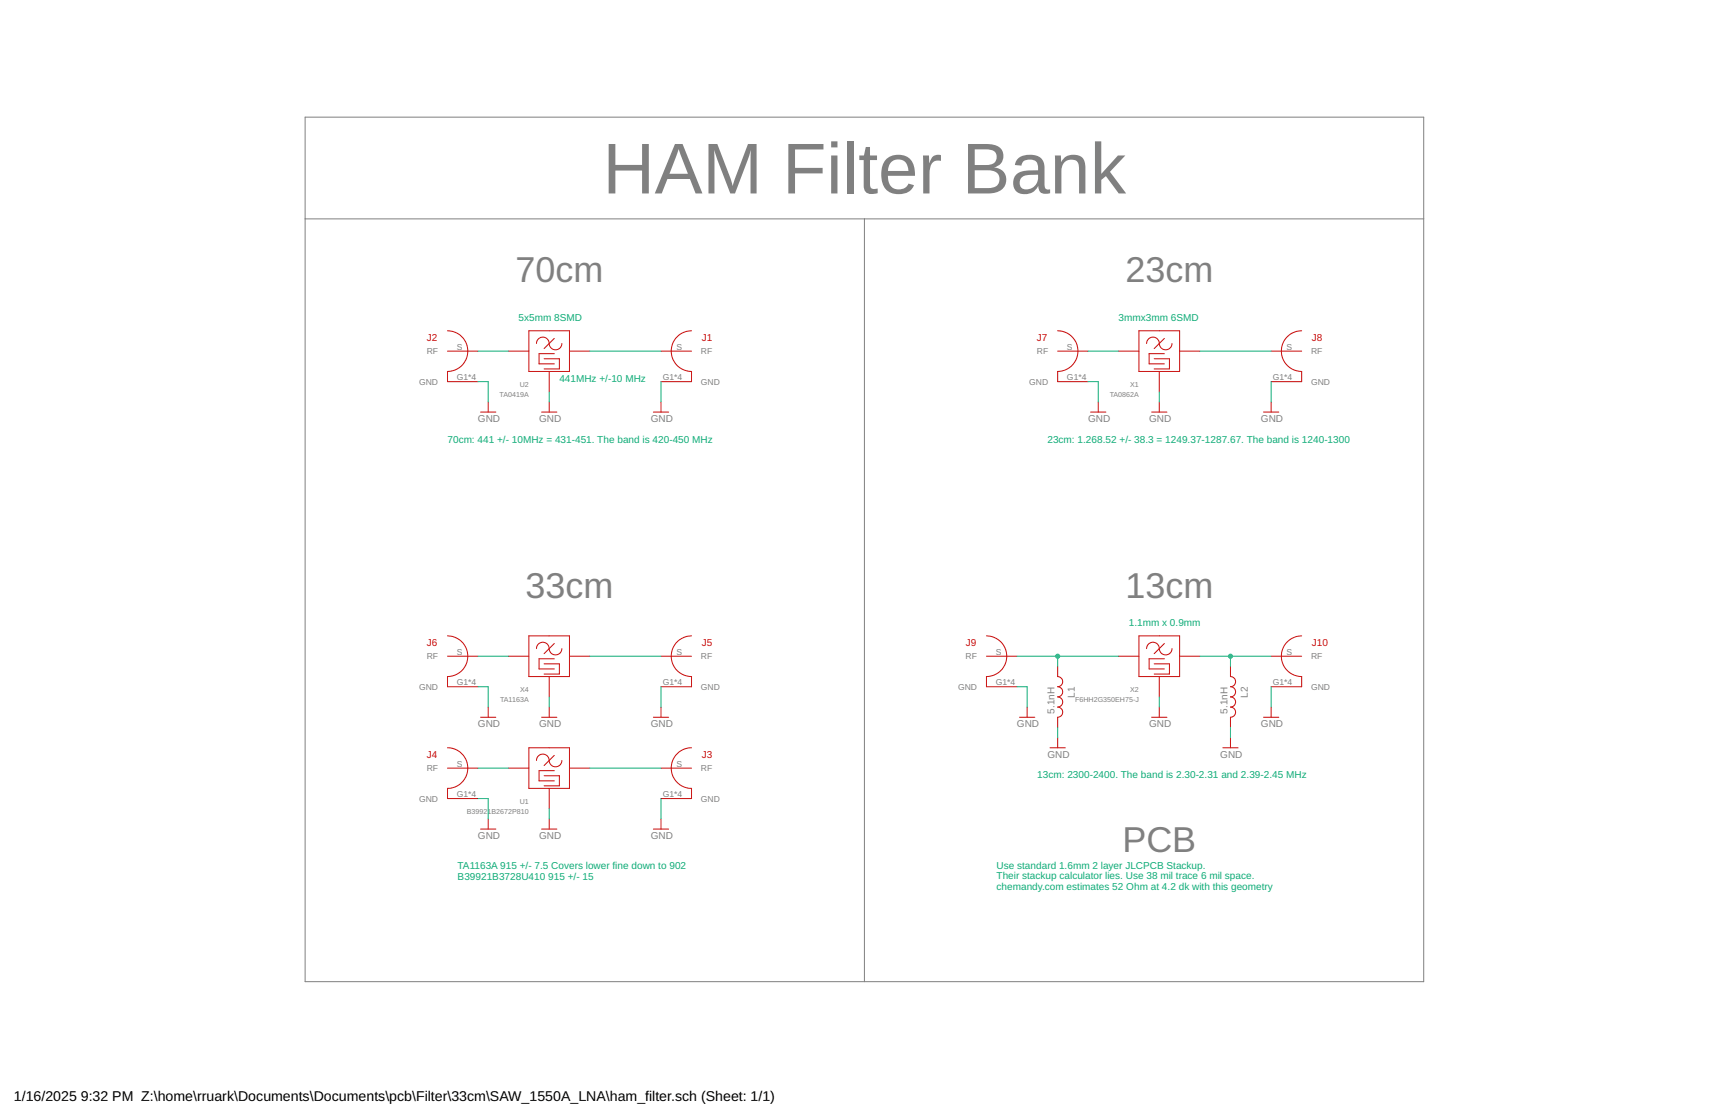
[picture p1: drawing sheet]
<?xml version="1.0" encoding="utf-8"?>
<!DOCTYPE eagle SYSTEM "eagle.dtd">
<eagle version="9.6.2">
<drawing>
<settings>
<setting alwaysvectorfont="no"/>
<setting verticaltext="up"/>
</settings>
<grid distance="0.1" unitdist="inch" unit="inch" style="lines" multiple="1" display="no" altdistance="0.01" altunitdist="inch" altunit="inch"/>
<schematic xreflabel="%F%N/%S.%C%R" xrefpart="/%S.%C%R">
<libraries>
<library name="ruark2">
<symbols>
<symbol name="COAX">
<wire x1="0" y1="-5.08" x2="0" y2="5.08" width="0.254" layer="94" curve="-180"/>
<pin name="RF" x="-7.62" y="0"/>
<pin name="GND" x="-7.62" y="-7.62"/>
<wire x1="0" y1="-7.62" x2="0" y2="-5.08" width="0.254" layer="94"/>
<text x="2.54" y="2.54" size="1.778" layer="94">&gt;NAME</text>
</symbol>
<symbol name="SAW">
<wire x1="0" y1="0" x2="0" y2="10.16" width="0.254" layer="94"/>
<wire x1="0" y1="10.16" x2="5.08" y2="10.16" width="0.254" layer="94"/>
<wire x1="5.08" y1="10.16" x2="10.16" y2="10.16" width="0.254" layer="94"/>
<wire x1="10.16" y1="10.16" x2="10.16" y2="0" width="0.254" layer="94"/>
<wire x1="10.16" y1="0" x2="0" y2="0" width="0.254" layer="94"/>
<wire x1="1.905" y1="6.985" x2="5.08" y2="6.985" width="0.254" layer="94" curve="-180"/>
<wire x1="8.255" y1="6.985" x2="5.08" y2="6.985" width="0.254" layer="94" curve="-180"/>
<wire x1="3.81" y1="5.715" x2="6.35" y2="8.255" width="0.254" layer="94"/>
<wire x1="6.35" y1="4.445" x2="2.54" y2="4.445" width="0.254" layer="94"/>
<wire x1="2.54" y1="4.445" x2="2.54" y2="1.905" width="0.254" layer="94"/>
<wire x1="2.54" y1="1.905" x2="6.35" y2="1.905" width="0.254" layer="94"/>
<wire x1="3.81" y1="3.175" x2="7.62" y2="3.175" width="0.254" layer="94"/>
<wire x1="7.62" y1="3.175" x2="7.62" y2="0.635" width="0.254" layer="94"/>
<wire x1="7.62" y1="0.635" x2="3.81" y2="0.635" width="0.254" layer="94"/>
<pin name="P$1" x="-5.08" y="5.08" visible="off" length="middle"/>
<pin name="P$2" x="15.24" y="5.08" visible="off" length="middle" rot="R180"/>
<pin name="GND" x="5.08" y="-5.08" visible="off" length="middle" rot="R90"/>
<text x="0" y="-2.54" size="1.27" layer="95" rot="R180">&gt;NAME</text>
<text x="0" y="-5.08" size="1.27" layer="96" rot="R180">&gt;VALUE</text>
</symbol>
<symbol name="INDUCTOR">
<wire x1="-5.08" y1="0" x2="-2.54" y2="0" width="0.254" layer="94" curve="-180"/>
<wire x1="-2.54" y1="0" x2="0" y2="0" width="0.254" layer="94" curve="-180"/>
<wire x1="0" y1="0" x2="2.54" y2="0" width="0.254" layer="94" curve="-180"/>
<wire x1="2.54" y1="0" x2="5.08" y2="0" width="0.254" layer="94" curve="-180"/>
<pin name="P$1" x="-7.62" y="0" visible="off" length="short"/>
<pin name="P$2" x="7.62" y="0" visible="off" length="short" rot="R180"/>
<text x="-2.54" y="2.54" size="1.778" layer="95">&gt;NAME</text>
<text x="-2.54" y="-2.54" size="1.778" layer="96">&gt;VALUE</text>
</symbol>
</symbols>
<devicesets>
<deviceset name="TA0419A" prefix="U">
<gates>
<gate name="G$1" symbol="SAW" x="0" y="0"/>
</gates>
<devices>
<device name="" package="TAO419">
<connects>
<connect gate="G$1" pin="GND" pad="1 3 4 5 7 8"/>
<connect gate="G$1" pin="P$1" pad="2"/>
<connect gate="G$1" pin="P$2" pad="6"/>
</connects>
<technologies>
<technology name="">
<attribute name="PARTNO" value="4606-TA0419ACT-ND" constant="no"/>
</technology>
</technologies>
</device>
</devices>
</deviceset>
<deviceset name="0733910070" prefix="J">
<gates>
<gate name="G$1" symbol="COAX" x="0" y="0"/>
</gates>
<devices>
<device name="" package="CONREVSMA008-G">
<connects>
<connect gate="G$1" pin="GND" pad="G1 G2 G3 G4"/>
<connect gate="G$1" pin="RF" pad="S"/>
</connects>
<technologies>
<technology name="">
<attribute name="PARTNO" value="WM5544-ND" constant="no"/>
</technology>
</technologies>
</device>
</devices>
</deviceset>
<deviceset name="TA0862A" prefix="X">
<gates>
<gate name="G$1" symbol="SAW" x="-5.08" y="5.08"/>
</gates>
<devices>
<device name="" package="TA0862A">
<connects>
<connect gate="G$1" pin="GND" pad="A C D F"/>
<connect gate="G$1" pin="P$1" pad="B"/>
<connect gate="G$1" pin="P$2" pad="E"/>
</connects>
<technologies>
<technology name="">
<attribute name="PARTNO" value="4606-TA0862ACT-ND" constant="no"/>
</technology>
</technologies>
</device>
</devices>
</deviceset>
<deviceset name="F6HH2G350EH75-J" prefix="X">
<gates>
<gate name="G$1" symbol="SAW" x="-5.08" y="5.08"/>
</gates>
<devices>
<device name="" package="EH75">
<connects>
<connect gate="G$1" pin="GND" pad="2 3 5"/>
<connect gate="G$1" pin="P$1" pad="1"/>
<connect gate="G$1" pin="P$2" pad="4"/>
</connects>
<technologies>
<technology name="">
<attribute name="PARTNO" value="587-F6HH2G350EH75-JCT-ND" constant="no"/>
</technology>
</technologies>
</device>
</devices>
</deviceset>
<deviceset name="0402_INDUCTOR" prefix="L">
<gates>
<gate name="G$1" symbol="INDUCTOR" x="0" y="0"/>
</gates>
<devices>
<device name="" package="0402_INDUCTOR">
<connects>
<connect gate="G$1" pin="P$1" pad="P$1"/>
<connect gate="G$1" pin="P$2" pad="P$2"/>
</connects>
<technologies>
<technology name="">
<attribute name="VALUE" value="SEL" constant="no"/>
</technology>
</technologies>
</device>
</devices>
</deviceset>
<deviceset name="B39921B2672P810" prefix="U">
<gates>
<gate name="G$1" symbol="SAW" x="0" y="0"/>
</gates>
<devices>
<device name="" package="B2672">
<connects>
<connect gate="G$1" pin="GND" pad="2 3 5"/>
<connect gate="G$1" pin="P$1" pad="1"/>
<connect gate="G$1" pin="P$2" pad="4"/>
</connects>
<technologies>
<technology name="">
<attribute name="PARTNO" value="1752-B39921B2672P810CT-ND" constant="no"/>
</technology>
</technologies>
</device>
</devices>
</deviceset>
</devicesets>
</library>
<library name="supply1">
<symbols>
<symbol name="GND">
<wire x1="-1.905" y1="0" x2="1.905" y2="0" width="0.254" layer="94"/>
<text x="-2.54" y="-2.54" size="1.778" layer="96">&gt;VALUE</text>
<pin name="GND" x="0" y="2.54" visible="off" length="short" direction="sup" rot="R270"/>
</symbol>
</symbols>
<devicesets>
<deviceset name="GND" prefix="GND">
<gates>
<gate name="1" symbol="GND" x="0" y="0"/>
</gates>
<devices>
<device name="">
<technologies>
<technology name=""/>
</technologies>
</device>
</devices>
</deviceset>
</devicesets>
</library>
</libraries>
<attributes>
</attributes>
<variantdefs>
</variantdefs>
<classes>
<class number="0" name="default" width="0" drill="0">
</class>
</classes>
<parts>
<part name="GND18" library="supply1" deviceset="GND" device=""/>
<part name="U2" library="ruark2" deviceset="TA0419A" device=""/>
<part name="J1" library="ruark2" deviceset="0733910070" device=""/>
<part name="J2" library="ruark2" deviceset="0733910070" device=""/>
<part name="GND2" library="supply1" deviceset="GND" device=""/>
<part name="GND3" library="supply1" deviceset="GND" device=""/>
<part name="X1" library="ruark2" deviceset="TA0862A" device=""/>
<part name="GND6" library="supply1" deviceset="GND" device=""/>
<part name="GND10" library="supply1" deviceset="GND" device=""/>
<part name="GND11" library="supply1" deviceset="GND" device=""/>
<part name="GND12" library="supply1" deviceset="GND" device=""/>
<part name="GND13" library="supply1" deviceset="GND" device=""/>
<part name="GND14" library="supply1" deviceset="GND" device=""/>
<part name="X2" library="ruark2" deviceset="F6HH2G350EH75-J" device=""/>
<part name="L1" library="ruark2" deviceset="0402_INDUCTOR" device="" value="5.1nH"/>
<part name="L2" library="ruark2" deviceset="0402_INDUCTOR" device="" value="5.1nH"/>
<part name="GND1" library="supply1" deviceset="GND" device=""/>
<part name="GND4" library="supply1" deviceset="GND" device=""/>
<part name="GND5" library="supply1" deviceset="GND" device=""/>
<part name="J3" library="ruark2" deviceset="0733910070" device=""/>
<part name="GND7" library="supply1" deviceset="GND" device=""/>
<part name="GND8" library="supply1" deviceset="GND" device=""/>
<part name="X4" library="ruark2" deviceset="TA0862A" device="" value="TA1163A"/>
<part name="GND9" library="supply1" deviceset="GND" device=""/>
<part name="GND15" library="supply1" deviceset="GND" device=""/>
<part name="GND16" library="supply1" deviceset="GND" device=""/>
<part name="J4" library="ruark2" deviceset="0733910070" device=""/>
<part name="J5" library="ruark2" deviceset="0733910070" device=""/>
<part name="J6" library="ruark2" deviceset="0733910070" device=""/>
<part name="J7" library="ruark2" deviceset="0733910070" device=""/>
<part name="J8" library="ruark2" deviceset="0733910070" device=""/>
<part name="J9" library="ruark2" deviceset="0733910070" device=""/>
<part name="J10" library="ruark2" deviceset="0733910070" device=""/>
<part name="U1" library="ruark2" deviceset="B39921B2672P810" device=""/>
</parts>
<sheets>
<sheet>
<plain>
<text x="63.5" y="149.86" size="1.778" layer="91">441MHz +/-10 MHz</text>
<text x="172.72" y="22.86" size="1.778" layer="91">Use standard 1.6mm 2 layer JLCPCB Stackup.
Their stackup calculator lies. Use 38 mil trace 6 mil space.
chemandy.com estimates 52 Ohm at 4.2 dk with this geometry</text>
<text x="205.74" y="88.9" size="1.778" layer="91">1.1mm x 0.9mm </text>
<text x="203.2" y="165.1" size="1.778" layer="91">3mmx3mm 6SMD</text>
<text x="53.34" y="165.1" size="1.778" layer="91">5x5mm 8SMD</text>
<text x="38.1" y="25.4" size="1.778" layer="91">TA1163A 915 +/- 7.5 Covers lower fine down to 902
B39921B3728U410 915 +/- 15</text>
<text x="185.42" y="134.62" size="1.778" layer="91">23cm: 1.268.52 +/- 38.3 = 1249.37-1287.67. The band is 1240-1300</text>
<text x="35.56" y="134.62" size="1.778" layer="91">70cm: 441 +/- 10MHz = 431-451. The band is 420-450 MHz</text>
<text x="182.88" y="50.8" size="1.778" layer="91">13cm: 2300-2400. The band is 2.30-2.31 and 2.39-2.45 MHz</text>
<wire x1="0" y1="0" x2="0" y2="190.5" width="0.1524" layer="97"/>
<wire x1="0" y1="190.5" x2="0" y2="215.9" width="0.1524" layer="97"/>
<wire x1="0" y1="215.9" x2="279.4" y2="215.9" width="0.1524" layer="97"/>
<wire x1="279.4" y1="215.9" x2="279.4" y2="190.5" width="0.1524" layer="97"/>
<wire x1="279.4" y1="190.5" x2="279.4" y2="0" width="0.1524" layer="97"/>
<wire x1="279.4" y1="0" x2="139.7" y2="0" width="0.1524" layer="97"/>
<wire x1="139.7" y1="0" x2="0" y2="0" width="0.1524" layer="97"/>
<wire x1="0" y1="190.5" x2="139.7" y2="190.5" width="0.1524" layer="97"/>
<text x="139.7" y="203.2" size="12.7" layer="97" align="center">HAM Filter Bank</text>
<wire x1="139.7" y1="190.5" x2="279.4" y2="190.5" width="0.1524" layer="97"/>
<wire x1="139.7" y1="190.5" x2="139.7" y2="0" width="0.1524" layer="97"/>
<text x="63.5" y="177.8" size="6.35" layer="97" align="center">70cm</text>
<text x="215.9" y="177.8" size="6.35" layer="97" align="center">23cm</text>
<text x="215.9" y="99.06" size="6.35" layer="97" align="center">13cm</text>
<text x="66.04" y="99.06" size="6.35" layer="97" align="center">33cm</text>
<text x="213.36" y="35.56" size="6.35" layer="97" align="center">PCB</text>
</plain>
<instances>
<instance part="GND18" gate="1" x="88.9" y="142.24" smashed="yes">
<attribute name="VALUE" x="86.36" y="139.7" size="1.778" layer="96"/>
</instance>
<instance part="U2" gate="G$1" x="55.88" y="152.4" smashed="yes">
<attribute name="NAME" x="55.88" y="149.86" size="1.27" layer="95" rot="R180"/>
<attribute name="VALUE" x="55.88" y="147.32" size="1.27" layer="96" rot="R180"/>
</instance>
<instance part="J1" gate="G$1" x="96.52" y="157.48" smashed="yes">
<attribute name="NAME" x="99.06" y="160.02" size="1.778" layer="94"/>
</instance>
<instance part="J2" gate="G$1" x="35.56" y="157.48" smashed="yes" rot="MR0">
<attribute name="NAME" x="33.02" y="160.02" size="1.778" layer="94" rot="MR0"/>
</instance>
<instance part="GND2" gate="1" x="60.96" y="142.24" smashed="yes">
<attribute name="VALUE" x="58.42" y="139.7" size="1.778" layer="96"/>
</instance>
<instance part="GND3" gate="1" x="45.72" y="142.24" smashed="yes">
<attribute name="VALUE" x="43.18" y="139.7" size="1.778" layer="96"/>
</instance>
<instance part="X1" gate="G$1" x="208.28" y="152.4" smashed="yes">
<attribute name="NAME" x="208.28" y="149.86" size="1.27" layer="95" rot="R180"/>
<attribute name="VALUE" x="208.28" y="147.32" size="1.27" layer="96" rot="R180"/>
</instance>
<instance part="GND6" gate="1" x="241.3" y="66.04" smashed="yes">
<attribute name="VALUE" x="238.76" y="63.5" size="1.778" layer="96"/>
</instance>
<instance part="GND10" gate="1" x="213.36" y="66.04" smashed="yes">
<attribute name="VALUE" x="210.82" y="63.5" size="1.778" layer="96"/>
</instance>
<instance part="GND11" gate="1" x="180.34" y="66.04" smashed="yes">
<attribute name="VALUE" x="177.8" y="63.5" size="1.778" layer="96"/>
</instance>
<instance part="GND12" gate="1" x="241.3" y="142.24" smashed="yes">
<attribute name="VALUE" x="238.76" y="139.7" size="1.778" layer="96"/>
</instance>
<instance part="GND13" gate="1" x="213.36" y="142.24" smashed="yes">
<attribute name="VALUE" x="210.82" y="139.7" size="1.778" layer="96"/>
</instance>
<instance part="GND14" gate="1" x="198.12" y="142.24" smashed="yes">
<attribute name="VALUE" x="195.58" y="139.7" size="1.778" layer="96"/>
</instance>
<instance part="X2" gate="G$1" x="208.28" y="76.2" smashed="yes">
<attribute name="NAME" x="208.28" y="73.66" size="1.27" layer="95" rot="R180"/>
<attribute name="VALUE" x="208.28" y="71.12" size="1.27" layer="96" rot="R180"/>
</instance>
<instance part="L1" gate="G$1" x="187.96" y="71.12" smashed="yes" rot="R270">
<attribute name="NAME" x="190.5" y="73.66" size="1.778" layer="95" rot="R270"/>
<attribute name="VALUE" x="185.42" y="73.66" size="1.778" layer="96" rot="R270"/>
</instance>
<instance part="L2" gate="G$1" x="231.14" y="71.12" smashed="yes" rot="R270">
<attribute name="NAME" x="233.68" y="73.66" size="1.778" layer="95" rot="R270"/>
<attribute name="VALUE" x="228.6" y="73.66" size="1.778" layer="96" rot="R270"/>
</instance>
<instance part="GND1" gate="1" x="187.96" y="58.42" smashed="yes">
<attribute name="VALUE" x="185.42" y="55.88" size="1.778" layer="96"/>
</instance>
<instance part="GND4" gate="1" x="231.14" y="58.42" smashed="yes">
<attribute name="VALUE" x="228.6" y="55.88" size="1.778" layer="96"/>
</instance>
<instance part="GND5" gate="1" x="88.9" y="38.1" smashed="yes">
<attribute name="VALUE" x="86.36" y="35.56" size="1.778" layer="96"/>
</instance>
<instance part="J3" gate="G$1" x="96.52" y="53.34" smashed="yes">
<attribute name="NAME" x="99.06" y="55.88" size="1.778" layer="94"/>
</instance>
<instance part="GND7" gate="1" x="60.96" y="38.1" smashed="yes">
<attribute name="VALUE" x="58.42" y="35.56" size="1.778" layer="96"/>
</instance>
<instance part="GND8" gate="1" x="45.72" y="38.1" smashed="yes">
<attribute name="VALUE" x="43.18" y="35.56" size="1.778" layer="96"/>
</instance>
<instance part="X4" gate="G$1" x="55.88" y="76.2" smashed="yes">
<attribute name="NAME" x="55.88" y="73.66" size="1.27" layer="95" rot="R180"/>
<attribute name="VALUE" x="55.88" y="71.12" size="1.27" layer="96" rot="R180"/>
</instance>
<instance part="GND9" gate="1" x="88.9" y="66.04" smashed="yes">
<attribute name="VALUE" x="86.36" y="63.5" size="1.778" layer="96"/>
</instance>
<instance part="GND15" gate="1" x="60.96" y="66.04" smashed="yes">
<attribute name="VALUE" x="58.42" y="63.5" size="1.778" layer="96"/>
</instance>
<instance part="GND16" gate="1" x="45.72" y="66.04" smashed="yes">
<attribute name="VALUE" x="43.18" y="63.5" size="1.778" layer="96"/>
</instance>
<instance part="J4" gate="G$1" x="35.56" y="53.34" smashed="yes" rot="MR0">
<attribute name="NAME" x="33.02" y="55.88" size="1.778" layer="94" rot="MR0"/>
</instance>
<instance part="J5" gate="G$1" x="96.52" y="81.28" smashed="yes">
<attribute name="NAME" x="99.06" y="83.82" size="1.778" layer="94"/>
</instance>
<instance part="J6" gate="G$1" x="35.56" y="81.28" smashed="yes" rot="MR0">
<attribute name="NAME" x="33.02" y="83.82" size="1.778" layer="94" rot="MR0"/>
</instance>
<instance part="J7" gate="G$1" x="187.96" y="157.48" smashed="yes" rot="MR0">
<attribute name="NAME" x="185.42" y="160.02" size="1.778" layer="94" rot="MR0"/>
</instance>
<instance part="J8" gate="G$1" x="248.92" y="157.48" smashed="yes">
<attribute name="NAME" x="251.46" y="160.02" size="1.778" layer="94"/>
</instance>
<instance part="J9" gate="G$1" x="170.18" y="81.28" smashed="yes" rot="MR0">
<attribute name="NAME" x="167.64" y="83.82" size="1.778" layer="94" rot="MR0"/>
</instance>
<instance part="J10" gate="G$1" x="248.92" y="81.28" smashed="yes">
<attribute name="NAME" x="251.46" y="83.82" size="1.778" layer="94"/>
</instance>
<instance part="U1" gate="G$1" x="55.88" y="48.26" smashed="yes">
<attribute name="NAME" x="55.88" y="45.72" size="1.27" layer="95" rot="R180"/>
<attribute name="VALUE" x="55.88" y="43.18" size="1.27" layer="96" rot="R180"/>
</instance>
</instances>
<busses>
</busses>
<nets>
<net name="GND" class="0">
<segment>
<pinref part="GND18" gate="1" pin="GND"/>
<wire x1="88.9" y1="144.78" x2="88.9" y2="149.86" width="0.1524" layer="91"/>
<pinref part="J1" gate="G$1" pin="GND"/>
</segment>
<segment>
<pinref part="U2" gate="G$1" pin="GND"/>
<wire x1="60.96" y1="144.78" x2="60.96" y2="147.32" width="0.1524" layer="91"/>
<pinref part="GND2" gate="1" pin="GND"/>
</segment>
<segment>
<pinref part="J2" gate="G$1" pin="GND"/>
<wire x1="43.18" y1="149.86" x2="45.72" y2="149.86" width="0.1524" layer="91"/>
<pinref part="GND3" gate="1" pin="GND"/>
<wire x1="45.72" y1="149.86" x2="45.72" y2="144.78" width="0.1524" layer="91"/>
</segment>
<segment>
<pinref part="GND6" gate="1" pin="GND"/>
<wire x1="241.3" y1="68.58" x2="241.3" y2="73.66" width="0.1524" layer="91"/>
<pinref part="J10" gate="G$1" pin="GND"/>
</segment>
<segment>
<wire x1="213.36" y1="68.58" x2="213.36" y2="71.12" width="0.1524" layer="91"/>
<pinref part="GND10" gate="1" pin="GND"/>
<pinref part="X2" gate="G$1" pin="GND"/>
</segment>
<segment>
<wire x1="177.8" y1="73.66" x2="180.34" y2="73.66" width="0.1524" layer="91"/>
<pinref part="GND11" gate="1" pin="GND"/>
<wire x1="180.34" y1="73.66" x2="180.34" y2="68.58" width="0.1524" layer="91"/>
<pinref part="J9" gate="G$1" pin="GND"/>
</segment>
<segment>
<pinref part="GND12" gate="1" pin="GND"/>
<wire x1="241.3" y1="144.78" x2="241.3" y2="149.86" width="0.1524" layer="91"/>
<pinref part="J8" gate="G$1" pin="GND"/>
</segment>
<segment>
<wire x1="213.36" y1="144.78" x2="213.36" y2="147.32" width="0.1524" layer="91"/>
<pinref part="GND13" gate="1" pin="GND"/>
<pinref part="X1" gate="G$1" pin="GND"/>
</segment>
<segment>
<wire x1="195.58" y1="149.86" x2="198.12" y2="149.86" width="0.1524" layer="91"/>
<pinref part="GND14" gate="1" pin="GND"/>
<wire x1="198.12" y1="149.86" x2="198.12" y2="144.78" width="0.1524" layer="91"/>
<pinref part="J7" gate="G$1" pin="GND"/>
</segment>
<segment>
<pinref part="L1" gate="G$1" pin="P$2"/>
<pinref part="GND1" gate="1" pin="GND"/>
<wire x1="187.96" y1="63.5" x2="187.96" y2="60.96" width="0.1524" layer="91"/>
</segment>
<segment>
<pinref part="L2" gate="G$1" pin="P$2"/>
<pinref part="GND4" gate="1" pin="GND"/>
<wire x1="231.14" y1="63.5" x2="231.14" y2="60.96" width="0.1524" layer="91"/>
</segment>
<segment>
<pinref part="GND5" gate="1" pin="GND"/>
<wire x1="88.9" y1="40.64" x2="88.9" y2="45.72" width="0.1524" layer="91"/>
<pinref part="J3" gate="G$1" pin="GND"/>
</segment>
<segment>
<wire x1="60.96" y1="40.64" x2="60.96" y2="43.18" width="0.1524" layer="91"/>
<pinref part="GND7" gate="1" pin="GND"/>
<pinref part="U1" gate="G$1" pin="GND"/>
</segment>
<segment>
<wire x1="43.18" y1="45.72" x2="45.72" y2="45.72" width="0.1524" layer="91"/>
<pinref part="GND8" gate="1" pin="GND"/>
<wire x1="45.72" y1="45.72" x2="45.72" y2="40.64" width="0.1524" layer="91"/>
<pinref part="J4" gate="G$1" pin="GND"/>
</segment>
<segment>
<pinref part="GND9" gate="1" pin="GND"/>
<wire x1="88.9" y1="68.58" x2="88.9" y2="73.66" width="0.1524" layer="91"/>
<pinref part="J5" gate="G$1" pin="GND"/>
</segment>
<segment>
<wire x1="60.96" y1="68.58" x2="60.96" y2="71.12" width="0.1524" layer="91"/>
<pinref part="GND15" gate="1" pin="GND"/>
<pinref part="X4" gate="G$1" pin="GND"/>
</segment>
<segment>
<wire x1="43.18" y1="73.66" x2="45.72" y2="73.66" width="0.1524" layer="91"/>
<pinref part="GND16" gate="1" pin="GND"/>
<wire x1="45.72" y1="73.66" x2="45.72" y2="68.58" width="0.1524" layer="91"/>
<pinref part="J6" gate="G$1" pin="GND"/>
</segment>
</net>
<net name="N$21" class="0">
<segment>
<pinref part="J1" gate="G$1" pin="RF"/>
<pinref part="U2" gate="G$1" pin="P$2"/>
<wire x1="88.9" y1="157.48" x2="71.12" y2="157.48" width="0.1524" layer="91"/>
</segment>
</net>
<net name="N$3" class="0">
<segment>
<pinref part="J2" gate="G$1" pin="RF"/>
<pinref part="U2" gate="G$1" pin="P$1"/>
<wire x1="43.18" y1="157.48" x2="50.8" y2="157.48" width="0.1524" layer="91"/>
</segment>
</net>
<net name="2O" class="0">
<segment>
<wire x1="241.3" y1="81.28" x2="231.14" y2="81.28" width="0.1524" layer="91"/>
<pinref part="X2" gate="G$1" pin="P$2"/>
<pinref part="L2" gate="G$1" pin="P$1"/>
<wire x1="231.14" y1="81.28" x2="223.52" y2="81.28" width="0.1524" layer="91"/>
<wire x1="231.14" y1="78.74" x2="231.14" y2="81.28" width="0.1524" layer="91"/>
<junction x="231.14" y="81.28"/>
<pinref part="J10" gate="G$1" pin="RF"/>
</segment>
</net>
<net name="2I" class="0">
<segment>
<wire x1="177.8" y1="81.28" x2="187.96" y2="81.28" width="0.1524" layer="91"/>
<pinref part="X2" gate="G$1" pin="P$1"/>
<pinref part="L1" gate="G$1" pin="P$1"/>
<wire x1="187.96" y1="81.28" x2="203.2" y2="81.28" width="0.1524" layer="91"/>
<wire x1="187.96" y1="78.74" x2="187.96" y2="81.28" width="0.1524" layer="91"/>
<junction x="187.96" y="81.28"/>
<pinref part="J9" gate="G$1" pin="RF"/>
</segment>
</net>
<net name="1O" class="0">
<segment>
<wire x1="241.3" y1="157.48" x2="223.52" y2="157.48" width="0.1524" layer="91"/>
<pinref part="X1" gate="G$1" pin="P$2"/>
<pinref part="J8" gate="G$1" pin="RF"/>
</segment>
</net>
<net name="1I" class="0">
<segment>
<wire x1="195.58" y1="157.48" x2="203.2" y2="157.48" width="0.1524" layer="91"/>
<pinref part="X1" gate="G$1" pin="P$1"/>
<pinref part="J7" gate="G$1" pin="RF"/>
</segment>
</net>
<net name="N$8" class="0">
<segment>
<pinref part="J3" gate="G$1" pin="RF"/>
<wire x1="88.9" y1="53.34" x2="71.12" y2="53.34" width="0.1524" layer="91"/>
<pinref part="U1" gate="G$1" pin="P$2"/>
</segment>
</net>
<net name="N$9" class="0">
<segment>
<wire x1="43.18" y1="53.34" x2="50.8" y2="53.34" width="0.1524" layer="91"/>
<pinref part="J4" gate="G$1" pin="RF"/>
<pinref part="U1" gate="G$1" pin="P$1"/>
</segment>
</net>
<net name="70BO" class="0">
<segment>
<wire x1="88.9" y1="81.28" x2="71.12" y2="81.28" width="0.1524" layer="91"/>
<pinref part="X4" gate="G$1" pin="P$2"/>
<pinref part="J5" gate="G$1" pin="RF"/>
</segment>
</net>
<net name="70BI" class="0">
<segment>
<wire x1="43.18" y1="81.28" x2="50.8" y2="81.28" width="0.1524" layer="91"/>
<pinref part="X4" gate="G$1" pin="P$1"/>
<pinref part="J6" gate="G$1" pin="RF"/>
</segment>
</net>
</nets>
</sheet>
</sheets>
</schematic>
</drawing>
<compatibility>
<note version="6.3" minversion="6.2.2" severity="warning">
Since Version 6.2.2 text objects can contain more than one line,
which will not be processed correctly with this version.
</note>
<note version="8.2" severity="warning">
Since Version 8.2, EAGLE supports online libraries. The ids
of those online libraries will not be understood (or retained)
with this version.
</note>
<note version="8.3" severity="warning">
Since Version 8.3, EAGLE supports URNs for individual library
assets (packages, symbols, and devices). The URNs of those assets
will not be understood (or retained) with this version.
</note>
</compatibility>
</eagle>
